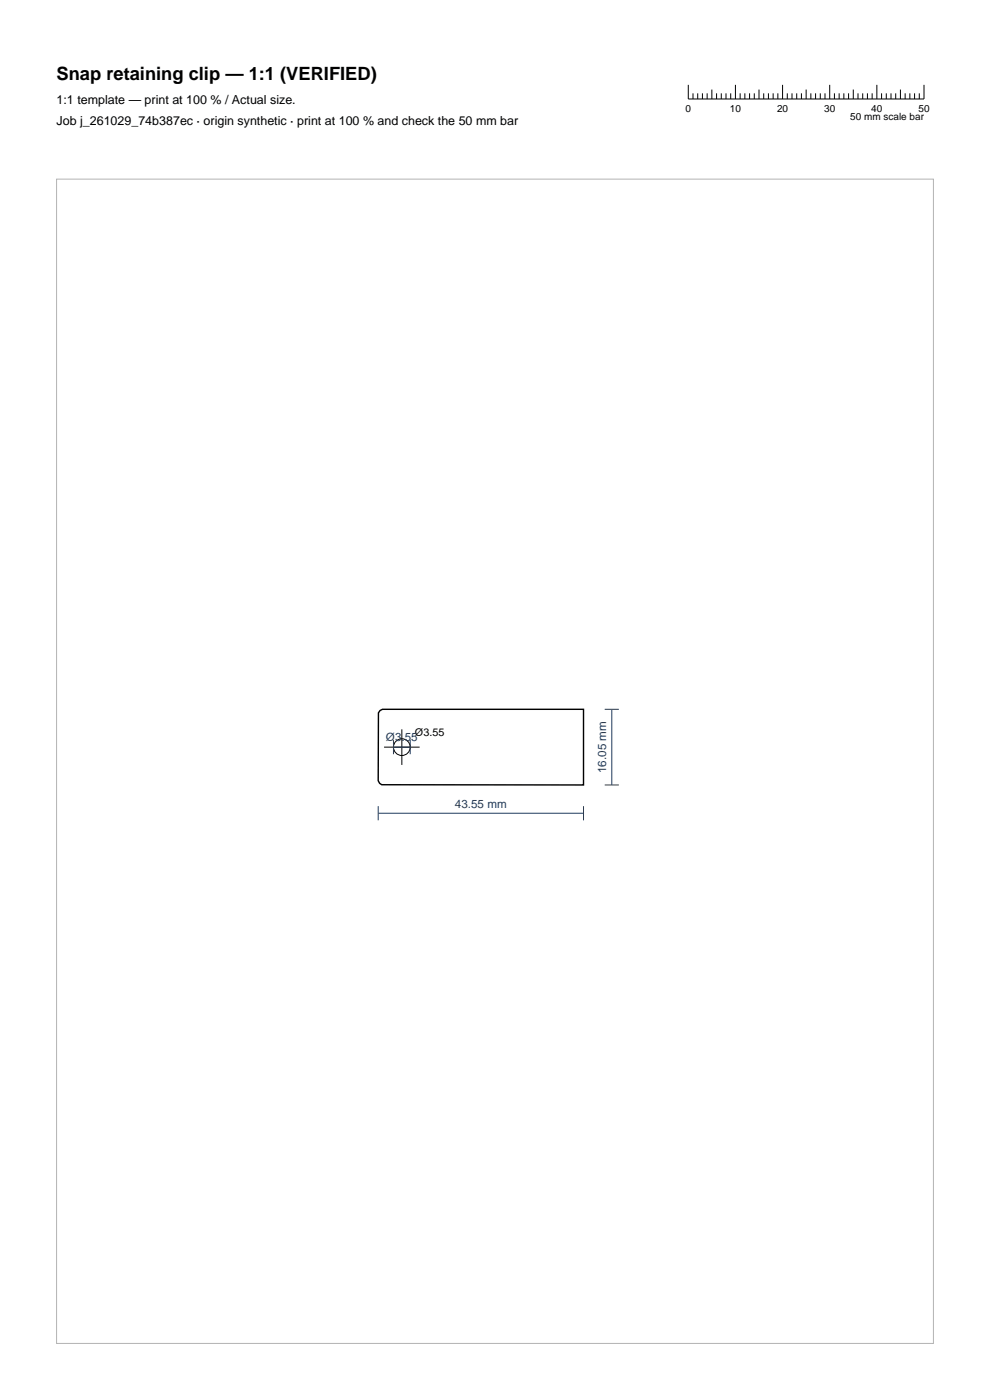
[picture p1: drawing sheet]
<svg xmlns="http://www.w3.org/2000/svg" width="210mm" height="297mm" viewBox="0 0 210 297" stroke-linecap="round" stroke-linejoin="round" font-family="sans-serif">
<g fill="none" stroke="#000" stroke-width=".21">
<path d="M146 18v3h50v-3M147 19.8v1.2M148 19.8v1.2M149 19.8v1.2M150 19.8v1.2M151 19v2M152 19.8v1.2M153 19.8v1.2M154 19.8v1.2M155 19.8v1.2M156 18v3M157 19.8v1.2"/>
<path d="M158 19.8v1.2M159 19.8v1.2M160 19.8v1.2M161 19v2M162 19.8v1.2M163 19.8v1.2M164 19.8v1.2M165 19.8v1.2M166 18v3M167 19.8v1.2M168 19.8v1.2M169 19.8v1.2"/>
<path d="M170 19.8v1.2M171 19v2M172 19.8v1.2M173 19.8v1.2M174 19.8v1.2M175 19.8v1.2M176 18v3M177 19.8v1.2M178 19.8v1.2M179 19.8v1.2M180 19.8v1.2M181 19v2"/>
<path d="M182 19.8v1.2M183 19.8v1.2M184 19.8v1.2M185 19.8v1.2M186 18v3M187 19.8v1.2M188 19.8v1.2M189 19.8v1.2M190 19.8v1.2M191 19v2M192 19.8v1.2M193 19.8v1.2"/>
<path d="M194 19.8v1.2M195 19.8v1.2M81.5 158.5h7.5M85.2 154.7v7.6"/>
<circle cx="85.2" cy="158.5" r="1.78"/>
</g>
<path d="M80.6 150.7l.5-.2h42.7v16h-42.8l-.5-.3-.3-.6 .1-14.4z" fill="none" stroke="#000" stroke-width=".3"/>
<path d="M83.5 158.5h3.5M83.5 157v3M87 157v3M128.3 150.5h3M129.8 150.5v16M80.2 172.5h43.6M80.2 171v3M123.8 171v3M128.3 166.5h3" fill="none" stroke="#1f3b5e" stroke-width=".21"/>
<path d="M12 38h186v247h-186z" fill="none" stroke="#b3b3b3" stroke-width=".21"/>
<text font-size="3.9" x="12" y="17">Snap retaining clip — 1:1 (VERIFIED)</text>
<g font-size="2.6">
<text x="12" y="22">1:1 template — print at 100 % / Actual size.</text>
<text x="12" y="26.5">Job j_261029_74b387ec · origin synthetic · print at 100 % and check the 50 mm bar</text>
</g>
<g font-size="2.5" fill="#1f3b5e">
<text x="81.9" y="157.3">Ø3.55</text>
<text x="128.6" y="164" transform="rotate(-90 128.6 164)">16.05 mm</text>
<text x="96.5" y="171.3">43.55 mm</text>
</g>
<text font-size="2.3" x="88" y="156.2">Ø3.55</text>
<g font-size="2.1">
<text x="145.4" y="23.8">0</text>
<text x="154.8" y="23.8">10</text>
<text x="164.8" y="23.8">20</text>
<text x="174.8" y="23.8">30</text>
<text x="184.8" y="23.8">40</text>
<text x="194.8" y="23.8">50</text>
<text x="180.4" y="25.5">50 mm scale bar</text>
</g>
</svg>
